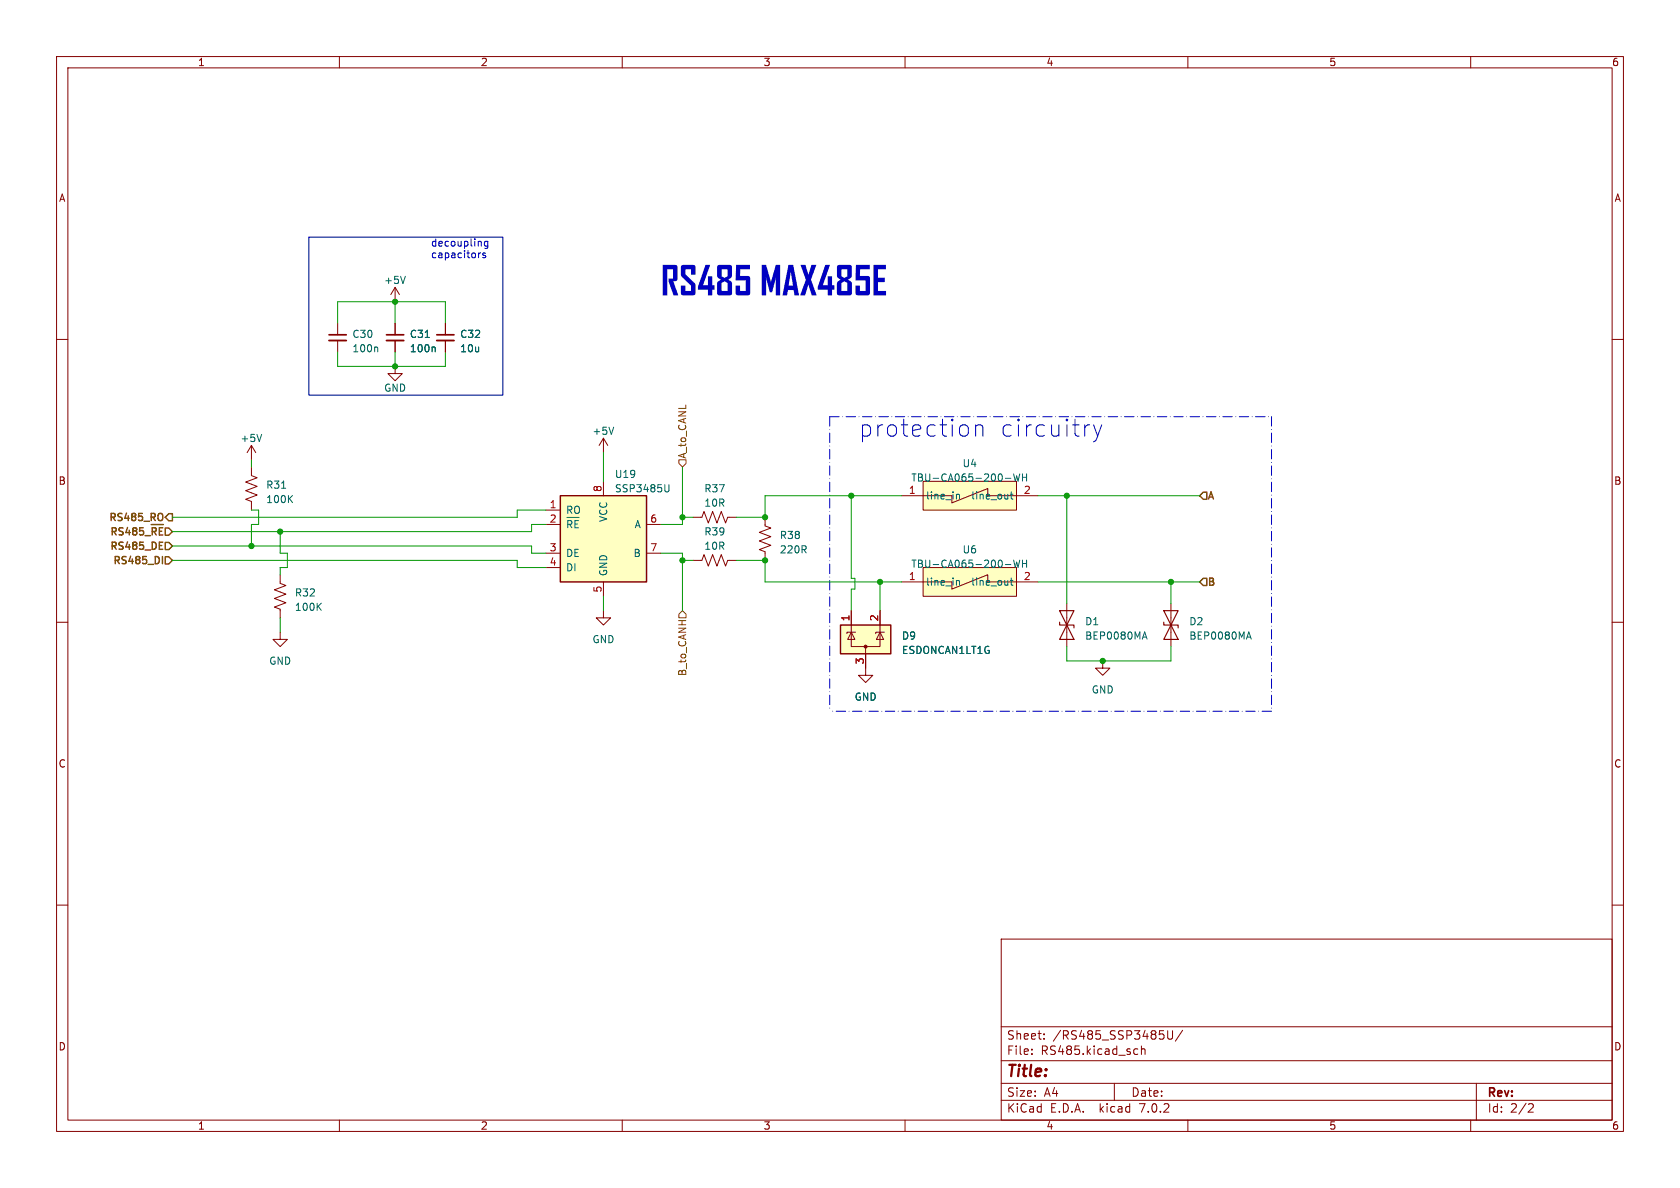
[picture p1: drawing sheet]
<svg xmlns="http://www.w3.org/2000/svg" width="297mm" height="210mm" viewBox="0 0 297 210" stroke-linecap="round" stroke-linejoin="round" font-family="sans-serif">
<g fill="none" stroke="#840000" stroke-width=".18">
<path d="M10 10h277v190h-277zM12 12h273v186h-273zM60 10v2M110 10v2M160 10v2M210 10v2M260 10v2M10 60h2M59.7 57.2v2M69.8 50.8l-.7 1.3M69.8 50.8v2.5M69.8 57.2v2"/>
<path d="M69.8 50.8l.8 1.3M78.7 57.2v2M285 60h2M44.4 78.7l-.7 1.3M44.4 78.7v2.6M44.4 78.7l.8 1.3M59.7 60.2v2M69.8 64.8v1.2h1.3l-1.3 1.3-1.2-1.3h1.2M69.8 60.2v2M78.7 60.2v2M106.7 77.5l-.8 1.2M106.7 77.5v2.5"/>
<path d="M106.7 77.5l.7 1.2M44.4 82.6v1.5l1.1 .4-2.1 .7 2.1 .8-2.1 .7 2.1 .8-2.1 .8 1 .3v1.6M96.5 90.2h2.6M96.5 92.7h2.6M96.5 97.8h2.6M106.7 85.1v2.5M114.3 92.7h2.5M114.3 97.8h2.5M122.6 99.1h1.5l.4-1.1 .7 2.1 .8-2.1 .7 2.1 .8-2.1 .8 2.1 .4-1h1.5M122.6 91.4h1.5l.4-1 .7 2.1 .8-2.1 .7 2.1 .8-2.1 .8 2.1 .4-1.1h1.5M135.3 91.4v1.6l1 .3-2.1 .8 2.1 .8-2.1 .7 2.1 .8-2.1 .8 1.1 .3v1.6M159.4 87.6h3.8"/>
<path d="M163.2 87.6h5.1zM163.2 85.1h16.5v5.1h-16.5zM168.3 87.6v1.3l6.3-2.5v1.2h8.9M10 110h2M49.5 111.8v1.2h1.3l-1.3 1.3-1.2-1.3h1.2M49.5 101.6v1.5l1 .4-2 .8 2 .7-2 .8 2 .8-2 .7 1 .4v1.5M96.5 100.3h2.6M106.7 108v1.2h1.2l-1.2 1.3-1.3-1.3h1.3M106.7 102.9v2.5M150.5 111.8v2.5h5.1v-2.5M150.5 111.8l.6 1.2h-1.2zM150.5 108v3.8"/>
<path d="M151.3 111.8h-1.6v.2M153 114.3v5.1h1.3l-1.3 1.3-1.2-1.3h1.2M155.6 111.8l.6 1.2h-1.3zM155.6 108v3.8M156.3 111.8h-1.5v.2M159.4 102.9h3.8M163.2 102.9h5.1zM163.2 100.3h16.5v5.1h-16.5zM168.3 102.9v1.2l6.3-2.5v1.3h8.9M188.6 106.7v7.6M194.9 116.8v1.3h1.3l-1.3 1.3-1.2-1.3h1.2M207 106.7v7.6"/>
<path d="M285 110h2M10 160h2M285 160h2M177 166h108v32h-108zM60 198v2M110 198v2M160 198v2M177 194.5h108M177 191.5h108M177 187.5h108M177 181.5h108M182.4 186.3v.1"/>
<path d="M182.4 185.5v.1M184.6 183.6v.1M184.6 182.8v.1M197 191.5v3M200.7 185.4l.4 .1M201.1 186.3l-.4 .1M201.8 185.5l.2-.1 .4 .1v.9M201.8 184.9v1.5M206.4 182.2v1.2l.3 .3 .4-.1 .2-.2v-1.2M209.1 182.1l-1.3 2M210 198v2M260 198v2"/>
<path d="M261 191.5v6.5M270.4 195.1l.5 .1 .2 .3-1 1.1h1"/>
</g>
<path d="M187.3 110v.5h2.6v.5M187.3 108h2.6l-1.3 2.5zM188.6 110.5l1.3 2.5h-2.6zM205.7 110v.5h2.6v.5M205.7 108h2.6l-1.3 2.5zM207 110.5l1.3 2.5h-2.6z" fill="none" stroke="#840000" stroke-width=".2"/>
<g fill="none" stroke="#006464" stroke-width=".18">
<path d="M71.7 48.8l-.5 1.3M46.3 76.8l-.5 1.3M66.6 61.3l.2 .2v.7M76.8 61.3l.1 .2v.7M108.5 75.5l-.4 1.3M101.1 92.3l-.2-.3h-.5v1.3M102.3 92h-.7v1.3M118.3 85.7v1l-.3 .2h-.2M169.3 87.4l.3 .2v.6M177.7 99.8h1M177.7 84.6h1M178.6 87.4h.5"/>
<path d="M178.8 86.9v1.1l.3 .2M179.2 99l.3 1.3 .2-.9 .3 .9 .3-1.3M179.2 83.8l.3 1.2 .2-.9 .3 .9 .3-1.2M180.8 83.8v1.2M180.8 99v1.3M180.8 99.6h.7M180.8 84.4h.7M181.5 83.8v1.2M181.5 99v1.3M169.3 102.6l.3 .2v.7M178.6 102.6h.5M178.8 102.2v1.1l.3 .2"/>
<path d="M202.1 112.6h.6M202.4 111.7l.4 1.3M220.5 112.6h.6M220.8 111.7l.4 1.3"/>
</g>
<path d="M58.2 60.2h3M68.3 60.2h3.1M77.2 60.2h3.1" fill="none" stroke="#840000" stroke-width=".33"/>
<path d="M58.2 59.2h3M68.3 59.2h3.1M77.2 59.2h3.1" fill="none" stroke="#840000" stroke-width=".3"/>
<g fill="#ffffc2" stroke="#ffffc2" stroke-width=".18">
<path d="M163.2 100.3h16.5v5.1h-16.5z"/>
<path d="M163.2 85.1h16.5v5.1h-16.5z"/>
<path d="M148.6 110.5h8.9v5.1h-8.9z"/>
<path d="M99.1 87.6h15.2v15.3h-15.2z"/>
</g>
<path d="M99.1 87.6h15.2v15.3h-15.2zM148.6 110.5h8.9v5.1h-8.9z" fill="none" stroke="#840000" stroke-width=".25"/>
<circle cx="153" cy="114.3" r=".25" fill="#840000" stroke="#840000" stroke-width=".18"/>
<g fill="none" stroke="#725600" stroke-width=".25">
<path d="M20.6 93.7l-.2-.3-.6-.1v1.3M21.8 93.4l-.5-.1-.3 .4M22.5 93.2l-.3 .9M23.5 93.7v-.2l.2-.2 .4 .1v.3M25.3 93.3h-.6v.6M26.7 92.7h2.2M27.6 93.7l-.1-.3-.6-.1v1.3M28.2 97.1h.6M28.5 90.8h.1a.81 .81 0 0 1-.1 1.2M28.7 98.4v1.2M28.8 93.3h-.6v1.3M29.2 95.9h.6l.7 .6-.7 .7h-.6z"/>
<path d="M29.2 98.4h.6l.7 .7-.7 .6h-.6zM29.2 93.3h.6l.7 .7-.7 .6h-.6zM29.8 90.8h.7v1.3h-.7l-.6-.7zM212.7 87h.7v1.3h-.7l-.6-.7zM212.7 102.2h.7v1.3h-.7l-.6-.6z"/>
</g>
<path d="M120 81.3h1.3v.6l-.7 .7-.6-.7zM120.6 108l.7 .6v.6h-1.3v-.6z" fill="none" stroke="#725600" stroke-width=".18"/>
<path d="M54.6 41.9h34.3v28h-34.3zM85 44.7l-.3 .1M85.8 44.8l-.3-.1-.2 .2 .1 .2 .4 .1v.3h-.5M86.2 42.7v1l-.2 .2h-.3M86.2 42.7h-.3l-.3 .2 .2 .5h.4M172.5 75.1v2M172.5 75.4a.74 .74 0 0 1 1.3 .1v1.6M192.3 75.1h.3M193.3 75.1l.8 2M194.1 77.1l-.3 .7-.5 .3M194.8 75.1l-.7 2" fill="none" stroke="#0000c2" stroke-width=".18"/>
<path d="M146.7 73.7v52M146.7 73.7h78.1M224.8 73.7v52M224.8 125.7h-78.1" fill="none" stroke="#0000c2" stroke-width=".18" stroke-dasharray="1.7 .6 0 .6"/>
<g fill="none" stroke="#009600" stroke-width=".18">
<path d="M59.7 57.2v-3.9h19v3.9M69.8 53.3v3.9M59.7 62.2v2.6h19v-2.6M69.8 62.2v2.6M30.5 96.5h63.5v1.3h2.5M30.5 99.1h60.9v1.2h5.1M44.4 90.2h1.3v2.5h-1.3v3.8M44.4 81.3v1.3M49.5 94v3.8h1.3v2.5h-1.3v1.3M96.5 92.7h-2.5v1.3h-63.5M96.5 90.2h-5.1v1.2h-60.9M106.7 80v5.1"/>
<path d="M116.8 97.8h3.8v10.2M120.6 82.6v10.1h-3.8M120.6 91.4h2M120.6 99.1h2M130.2 99.1h5.1v3.8h24.1M150.5 87.6v14.6h.6v1.9h-.6v3.9M159.4 87.6h-24.1v3.8h-5.1M183.5 87.6h28.6M188.6 87.6v19.1M49.5 109.2v2.6M106.7 105.4v2.6M155.6 102.9v5.1"/>
<path d="M183.5 102.9h28.6M188.6 114.3v2.5h18.4v-2.5M207 102.9v3.8"/>
</g>
<g fill="#009600" stroke="#009600" stroke-width=".18">
<circle cx="188.6" cy="87.6" r=".46"/>
<circle cx="207" cy="102.9" r=".46"/>
<circle cx="194.9" cy="116.8" r=".46"/>
<circle cx="120.6" cy="91.4" r=".46"/>
<circle cx="69.8" cy="53.3" r=".46"/>
<circle cx="49.5" cy="94" r=".46"/>
<circle cx="69.8" cy="64.8" r=".46"/>
<circle cx="44.4" cy="96.5" r=".46"/>
<circle cx="120.6" cy="99.1" r=".46"/>
<circle cx="150.5" cy="87.6" r=".46"/>
<circle cx="155.6" cy="102.9" r=".46"/>
<circle cx="135.3" cy="91.4" r=".46"/>
<circle cx="135.3" cy="99.1" r=".46"/>
</g>
<g font-size="7" fill="#0000c2">
<text x="116.8" y="53.1">RS485</text>
<text x="134.3" y="53.1">MAX485E</text>
</g>
<g font-size="4.2" fill="#0000c2">
<text x="151.8" y="77.5">protection</text>
<text x="176.5" y="77.5">circuitry</text>
</g>
<text font-size="2.8" fill="#840000" x="178" y="190.8">Title:</text>
<g font-size="2.1" fill="#840000">
<text x="178" y="183.9">Sheet:</text>
<text x="186.2" y="183.9">/RS485_SSP3485U/</text>
<text x="178" y="186.6">File:</text>
<text x="184" y="186.6">RS485.kicad_sch</text>
<text x="178" y="196.8">KiCad</text>
<text x="178" y="194">Size:</text>
<text x="184.6" y="194">A4</text>
<text x="185.7" y="196.8">E.D.A.</text>
<text x="194.4" y="196.8">kicad</text>
<text x="200" y="194">Date:</text>
<text x="201.5" y="196.8">7.0.2</text>
<text x="263" y="194.2">Rev:</text>
<text x="263" y="196.8">Id:</text>
<text x="267" y="196.8">2/2</text>
</g>
<g font-size="1.8" fill="#840000">
<text x="35" y="11.8">1</text>
<text x="85" y="11.8">2</text>
<text x="135" y="11.8">3</text>
<text x="185" y="11.8">4</text>
<text x="235" y="11.8">5</text>
<text x="285" y="11.8">6</text>
<text x="10.4" y="35.8">A</text>
<text x="285.4" y="35.8">A</text>
<text x="10.3" y="85.8">B</text>
<text x="285.3" y="85.8">B</text>
<text x="10.3" y="135.8">C</text>
<text x="285.3" y="135.8">C</text>
<text x="10.3" y="185.8">D</text>
<text x="285.3" y="185.8">D</text>
<text x="35" y="199.8">1</text>
<text x="85" y="199.8">2</text>
<text x="135" y="199.8">3</text>
<text x="185" y="199.8">4</text>
<text x="235" y="199.8">5</text>
<text x="285" y="199.8">6</text>
</g>
<g font-size="1.8" fill="#0000c2">
<text x="76.2" y="43.7">decoupling</text>
<text x="76.2" y="45.7">capacitors</text>
</g>
<g font-size="1.8" fill="#006464">
<text x="67.9" y="50.4">+5V</text>
<text x="62.2" y="59.9">C30</text>
<text x="72.4" y="59.9">C31</text>
<text x="81.3" y="59.9">C32</text>
<text x="62.2" y="62.4">100n</text>
<text x="72.4" y="62.4">100n</text>
<text x="81.3" y="62.4">10u</text>
<text x="67.9" y="69.4">GND</text>
<text x="104.7" y="77">+5V</text>
<text x="42.5" y="78.3">+5V</text>
<text x="170.1" y="82.7">U4</text>
<text x="47" y="86.6">R31</text>
<text x="47" y="89.1">100K</text>
<text x="108.6" y="84.6">U19</text>
<text x="108.6" y="87.2">SSP3485U</text>
<text x="124.5" y="87.2">R37</text>
<text x="124.5" y="89.7">10R</text>
<text x="161" y="85.3">TBU-CA065-200-WH</text>
<text x="163.7" y="88.5">line_in</text>
<text x="171.6" y="88.5">line_out</text>
<text x="100.1" y="91">RO</text>
<text x="100.1" y="94.1">~{RE}</text>
<text x="107.5" y="92.4" transform="rotate(-90 107.5 92.4)">VCC</text>
<text x="112.1" y="93.5">A</text>
<text x="124.5" y="94.8">R39</text>
<text x="137.8" y="95.4">R38</text>
<text x="100.1" y="98.6">DE</text>
<text x="100.1" y="101.2">DI</text>
<text x="107.5" y="101.9" transform="rotate(-90 107.5 101.9)">GND</text>
<text x="111.9" y="98.6">B</text>
<text x="124.5" y="97.3">10R</text>
<text x="137.8" y="98">220R</text>
<text x="161" y="100.5">TBU-CA065-200-WH</text>
<text x="170.1" y="98">U6</text>
<text x="52.1" y="105.6">R32</text>
<text x="163.7" y="103.7">line_in</text>
<text x="171.6" y="103.7">line_out</text>
<text x="52.1" y="108.1">100K</text>
<text x="104.7" y="113.9">GND</text>
<text x="159.4" y="113.2">D9</text>
<text x="191.8" y="110.7">D1</text>
<text x="191.8" y="113.2">BEP0080MA</text>
<text x="210.2" y="110.7">D2</text>
<text x="210.2" y="113.2">BEP0080MA</text>
<text x="47.5" y="117.7">GND</text>
<text x="159.4" y="115.8">ESDONCAN1LT1G</text>
<text x="151" y="124">GND</text>
<text x="192.9" y="122.7">GND</text>
</g>
<g font-size="1.8" fill="#725600">
<text x="121.5" y="81.1" transform="rotate(-90 121.5 81.1)">A_to_CANL</text>
<text x="213.6" y="88.6">A</text>
<text x="19" y="92.4">RS485_RO</text>
<text x="19.1" y="95.5">RS485_~{RE}</text>
<text x="19.1" y="97.5">RS485_DE</text>
<text x="19.7" y="100">RS485_DI</text>
<text x="213.6" y="103.8">B</text>
<text x="121.5" y="119.6" transform="rotate(-90 121.5 119.6)">B_to_CANH</text>
</g>
<g font-size="1.8" fill="#a90000">
<text x="97.1" y="89.9">1</text>
<text x="106.4" y="87" transform="rotate(-90 106.4 87)">8</text>
<text x="160.6" y="87.4">1</text>
<text x="180.9" y="87.4">2</text>
<text x="97.1" y="92.5">2</text>
<text x="114.9" y="92.5">6</text>
<text x="97.1" y="97.5">3</text>
<text x="97.1" y="100.1">4</text>
<text x="114.9" y="97.5">7</text>
<text x="106.4" y="104.8" transform="rotate(-90 106.4 104.8)">5</text>
<text x="160.6" y="102.6">1</text>
<text x="180.9" y="102.6">2</text>
<text x="150.2" y="109.9" transform="rotate(-90 150.2 109.9)">1</text>
<text x="155.3" y="109.9" transform="rotate(-90 155.3 109.9)">2</text>
<text x="152.8" y="117.5" transform="rotate(-90 152.8 117.5)">3</text>
</g>
</svg>
